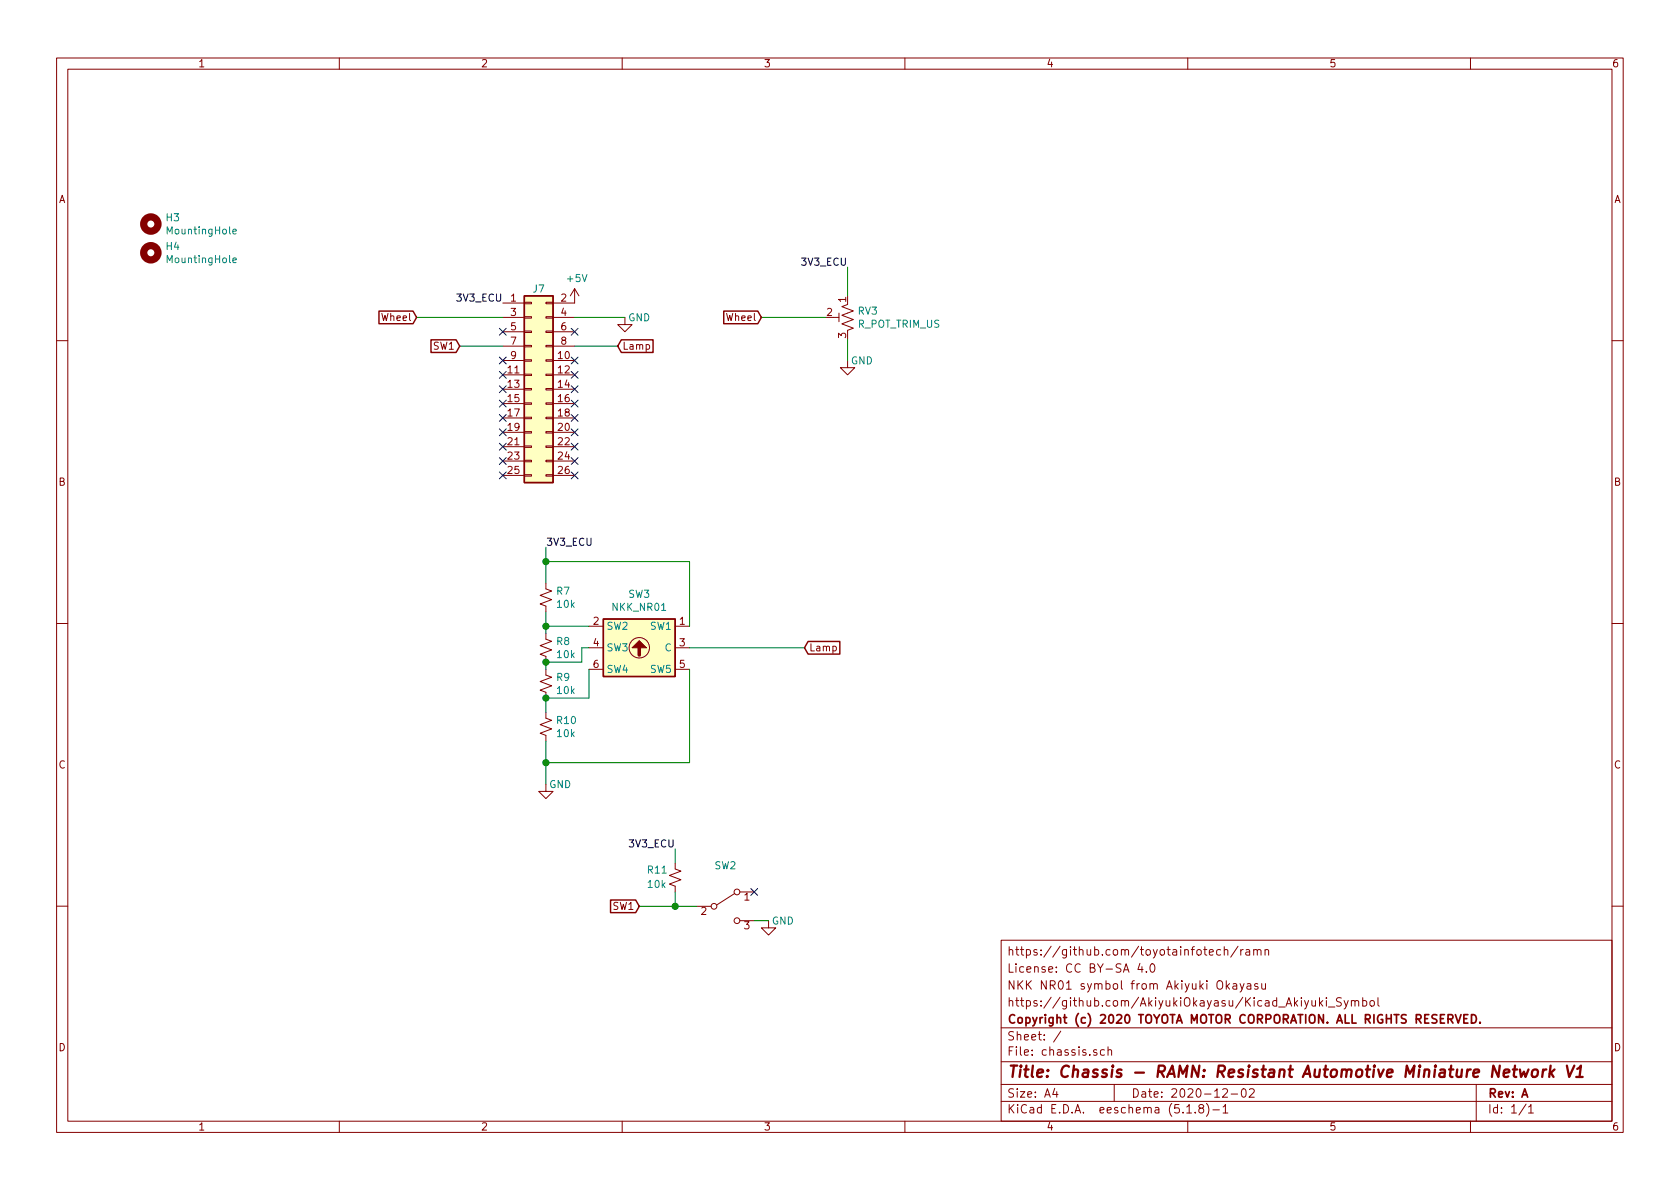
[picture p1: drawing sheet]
EESchema Schematic File Version 4
EELAYER 30 0
EELAYER END
$Descr A4 11693 8268
encoding utf-8
Sheet 1 1
Title "Chassis - RAMN: Resistant Automotive Miniature Network V1"
Date "2020-12-02"
Rev "A"
Comp "Copyright (c) 2020 TOYOTA MOTOR CORPORATION. ALL RIGHTS RESERVED."
Comment1 "https://github.com/AkiyukiOkayasu/Kicad_Akiyuki_Symbol"
Comment2 "NKK NR01 symbol from Akiyuki Okayasu"
Comment3 "License: CC BY-SA 4.0"
Comment4 "https://github.com/toyotainfotech/ramn"
$EndDescr
$Comp
L Connector_Generic:Conn_02x13_Odd_Even J7
U 1 1
P 3700 2700
F 0 "J7" H 3750 3400 50  0000 C CNN
F 1 " " H 3750 3226 50  0000 C CNN
F 2 "Connector_PinSocket_2.54mm:PinSocket_2x13_P2.54mm_Vertical" H 3700 2700 50  0001 C CNN
F 3 "~" H 3700 2700 50  0001 C CNN
	1    3700 2700
	1    0    0    -1  
$EndComp
Text Label 3500 2100 2    50   ~ 0
3V3_ECU
Wire Wire Line
	4000 2200 4350 2200
$Comp
L power:GND #PWR02
U 1 1
P 4350 2200
AR Path="/5FC10AC8" Ref="#PWR02"  Part="1" 
AR Path="/5D8BFFCE/5FC10AC8" Ref="#PWR?"  Part="1" 
AR Path="/5D815E09/5FC10AC8" Ref="#PWR?"  Part="1" 
AR Path="/5D8EDE42/5FC10AC8" Ref="#PWR?"  Part="1" 
F 0 "#PWR02" H 4350 1950 50  0001 C CNN
F 1 "GND" H 4450 2200 50  0000 C CNN
F 2 "" H 4350 2200 50  0001 C CNN
F 3 "" H 4350 2200 50  0001 C CNN
	1    4350 2200
	1    0    0    -1  
$EndComp
$Comp
L power:+5V #PWR?
U 1 1
P 4000 2100
AR Path="/5D8BFFCE/5D9A713E" Ref="#PWR?"  Part="1" 
AR Path="/5D815E09/5D9A713E" Ref="#PWR?"  Part="1" 
AR Path="/5D8EDE42/5D9A713E" Ref="#PWR?"  Part="1" 
AR Path="/5D7DEA89/5D9A713E" Ref="#PWR?"  Part="1" 
AR Path="/5D9A713E" Ref="#PWR01"  Part="1" 
F 0 "#PWR01" H 4000 1950 50  0001 C CNN
F 1 "+5V" H 4015 2273 50  0000 C CNN
F 2 "" H 4000 2100 50  0001 C CNN
F 3 "" H 4000 2100 50  0001 C CNN
	1    4000 2100
	1    0    0    -1  
$EndComp
$Comp
L Mechanical:MountingHole H3
U 1 1
P 1050 1550
F 0 "H3" H 1150 1596 50  0000 L CNN
F 1 "MountingHole" H 1150 1505 50  0000 L CNN
F 2 "MountingHole:MountingHole_3.2mm_M3_ISO7380" H 1050 1550 50  0001 C CNN
F 3 "~" H 1050 1550 50  0001 C CNN
	1    1050 1550
	1    0    0    -1  
$EndComp
$Comp
L Mechanical:MountingHole H4
U 1 1
P 1050 1750
F 0 "H4" H 1150 1796 50  0000 L CNN
F 1 "MountingHole" H 1150 1705 50  0000 L CNN
F 2 "MountingHole:MountingHole_3.2mm_M3_ISO7380" H 1050 1750 50  0001 C CNN
F 3 "~" H 1050 1750 50  0001 C CNN
	1    1050 1750
	1    0    0    -1  
$EndComp
Wire Wire Line
	5900 1850 5900 2050
Text Label 5900 1850 2    50   ~ 0
3V3_ECU
Wire Wire Line
	5900 2350 5900 2500
$Comp
L power:GND #PWR03
U 1 1
P 5900 2500
AR Path="/5D829CA5" Ref="#PWR03"  Part="1" 
AR Path="/5D8BFFCE/5D829CA5" Ref="#PWR?"  Part="1" 
AR Path="/5D815E09/5D829CA5" Ref="#PWR?"  Part="1" 
AR Path="/5D8EDE42/5D829CA5" Ref="#PWR?"  Part="1" 
F 0 "#PWR03" H 5900 2250 50  0001 C CNN
F 1 "GND" H 6000 2500 50  0000 C CNN
F 2 "" H 5900 2500 50  0001 C CNN
F 3 "" H 5900 2500 50  0001 C CNN
	1    5900 2500
	1    0    0    -1  
$EndComp
$Comp
L Device:R_POT_TRIM_US RV3
U 1 1
P 5900 2200
F 0 "RV3" H 5832 2246 50  0000 R CNN
F 1 "R_POT_TRIM_US" H 5832 2155 50  0000 R CNN
F 2 "Potentiometer_THT:Potentiometer_Bourns_PTV09A-2_Single_Horizontal" H 5900 2200 50  0001 C CNN
F 3 "~" H 5900 2200 50  0001 C CNN
	1    5900 2200
	-1   0    0    -1  
$EndComp
NoConn ~ 4000 3100
NoConn ~ 4000 3200
NoConn ~ 4000 3300
NoConn ~ 3500 3300
NoConn ~ 3500 3200
NoConn ~ 3500 3100
Text GLabel 5300 2200 0    50   Input ~ 0
Wheel
Wire Wire Line
	5300 2200 5750 2200
Text GLabel 2900 2200 0    50   Input ~ 0
Wheel
Text GLabel 4300 2400 2    50   Input ~ 0
Lamp
Wire Wire Line
	4300 2400 4000 2400
Wire Wire Line
	3500 2400 3200 2400
Wire Wire Line
	2900 2200 3500 2200
NoConn ~ 4000 3000
NoConn ~ 4000 2900
NoConn ~ 4000 2800
NoConn ~ 4000 2600
NoConn ~ 4000 2500
NoConn ~ 4000 2300
NoConn ~ 3500 2300
NoConn ~ 3500 2500
NoConn ~ 3500 2600
NoConn ~ 3500 2900
NoConn ~ 3500 3000
$Comp
L Akiyuki_UI:NKK_NR01 SW3
U 1 1
P 4450 4500
F 0 "SW3" H 4450 4875 50  0000 C CNN
F 1 "NKK_NR01" H 4450 4784 50  0000 C CNN
F 2 "Akiyuki_UI:NR01" H 4425 4525 50  0001 C CNN
F 3 "" H 4425 4525 50  0001 C CNN
	1    4450 4500
	1    0    0    -1  
$EndComp
$Comp
L Device:R_Small_US R?
U 1 1
P 3800 4150
AR Path="/5FC10863/5FC11ACA" Ref="R?"  Part="1" 
AR Path="/5FC11ACA" Ref="R7"  Part="1" 
F 0 "R7" H 3868 4196 50  0000 L CNN
F 1 "10k" H 3868 4105 50  0000 L CNN
F 2 "Resistor_SMD:R_0603_1608Metric" H 3800 4150 50  0001 C CNN
F 3 "~" H 3800 4150 50  0001 C CNN
	1    3800 4150
	1    0    0    -1  
$EndComp
Text GLabel 3200 2400 0    50   Input ~ 0
SW1
NoConn ~ 3500 2800
$Comp
L power:GND #PWR05
U 1 1
P 3800 5450
AR Path="/5FC17AC1" Ref="#PWR05"  Part="1" 
AR Path="/5D8BFFCE/5FC17AC1" Ref="#PWR?"  Part="1" 
AR Path="/5D815E09/5FC17AC1" Ref="#PWR?"  Part="1" 
AR Path="/5D8EDE42/5FC17AC1" Ref="#PWR?"  Part="1" 
F 0 "#PWR05" H 3800 5200 50  0001 C CNN
F 1 "GND" H 3900 5450 50  0000 C CNN
F 2 "" H 3800 5450 50  0001 C CNN
F 3 "" H 3800 5450 50  0001 C CNN
	1    3800 5450
	1    0    0    -1  
$EndComp
Text GLabel 5600 4500 2    50   Input ~ 0
Lamp
Text Label 3800 3800 0    50   ~ 0
3V3_ECU
Wire Wire Line
	4800 4500 5600 4500
Wire Wire Line
	4100 4350 3800 4350
$Comp
L Device:R_Small_US R?
U 1 1
P 3800 4500
AR Path="/5FC10863/5FC1B743" Ref="R?"  Part="1" 
AR Path="/5FC1B743" Ref="R8"  Part="1" 
F 0 "R8" H 3868 4546 50  0000 L CNN
F 1 "10k" H 3868 4455 50  0000 L CNN
F 2 "Resistor_SMD:R_0603_1608Metric" H 3800 4500 50  0001 C CNN
F 3 "~" H 3800 4500 50  0001 C CNN
	1    3800 4500
	1    0    0    -1  
$EndComp
Wire Wire Line
	3800 4400 3800 4350
Wire Wire Line
	4100 4500 4050 4500
Wire Wire Line
	4050 4500 4050 4600
Wire Wire Line
	4050 4600 3800 4600
$Comp
L Device:R_Small_US R?
U 1 1
P 3800 4750
AR Path="/5FC10863/5FC1C8F6" Ref="R?"  Part="1" 
AR Path="/5FC1C8F6" Ref="R9"  Part="1" 
F 0 "R9" H 3868 4796 50  0000 L CNN
F 1 "10k" H 3868 4705 50  0000 L CNN
F 2 "Resistor_SMD:R_0603_1608Metric" H 3800 4750 50  0001 C CNN
F 3 "~" H 3800 4750 50  0001 C CNN
	1    3800 4750
	1    0    0    -1  
$EndComp
Wire Wire Line
	3800 4650 3800 4600
Connection ~ 3800 4600
Wire Wire Line
	3800 4850 4100 4850
Wire Wire Line
	4100 4850 4100 4650
$Comp
L Device:R_Small_US R?
U 1 1
P 3800 5050
AR Path="/5FC10863/5FC1E6F1" Ref="R?"  Part="1" 
AR Path="/5FC1E6F1" Ref="R10"  Part="1" 
F 0 "R10" H 3868 5096 50  0000 L CNN
F 1 "10k" H 3868 5005 50  0000 L CNN
F 2 "Resistor_SMD:R_0603_1608Metric" H 3800 5050 50  0001 C CNN
F 3 "~" H 3800 5050 50  0001 C CNN
	1    3800 5050
	1    0    0    -1  
$EndComp
Wire Wire Line
	3800 4950 3800 4850
Connection ~ 3800 4850
Wire Wire Line
	4800 4650 4800 5300
Wire Wire Line
	4800 5300 3800 5300
Wire Wire Line
	3800 5300 3800 5450
Wire Wire Line
	4800 4350 4800 3900
Wire Wire Line
	4800 3900 3800 3900
Connection ~ 3800 3900
Wire Wire Line
	3800 3900 3800 3800
Wire Wire Line
	3800 4350 3800 4250
Connection ~ 3800 4350
Wire Wire Line
	3800 3900 3800 4050
Wire Wire Line
	3800 5150 3800 5300
Connection ~ 3800 5300
NoConn ~ 4000 2700
Wire Wire Line
	4700 6000 4700 5900
Text Label 4700 5900 2    50   ~ 0
3V3_ECU
Wire Wire Line
	4700 6300 4850 6300
Connection ~ 4700 6300
Wire Wire Line
	4700 6200 4700 6300
Wire Wire Line
	4450 6300 4700 6300
$Comp
L Device:R_Small_US R11
U 1 1
P 4700 6100
F 0 "R11" H 4900 6050 50  0000 R CNN
F 1 "10k" H 4900 6150 50  0000 R CNN
F 2 "Resistor_SMD:R_0603_1608Metric" H 4700 6100 50  0001 C CNN
F 3 "~" H 4700 6100 50  0001 C CNN
	1    4700 6100
	-1   0    0    1   
$EndComp
Text GLabel 4450 6300 0    50   Input ~ 0
SW1
NoConn ~ 5250 6200
Wire Wire Line
	5350 6400 5250 6400
$Comp
L power:GND #PWR06
U 1 1
P 5350 6400
AR Path="/5D821982" Ref="#PWR06"  Part="1" 
AR Path="/5D8BFFCE/5D821982" Ref="#PWR?"  Part="1" 
AR Path="/5D815E09/5D821982" Ref="#PWR?"  Part="1" 
AR Path="/5D8EDE42/5D821982" Ref="#PWR?"  Part="1" 
F 0 "#PWR06" H 5350 6150 50  0001 C CNN
F 1 "GND" H 5450 6400 50  0000 C CNN
F 2 "" H 5350 6400 50  0001 C CNN
F 3 "" H 5350 6400 50  0001 C CNN
	1    5350 6400
	1    0    0    -1  
$EndComp
$Comp
L Switch:SW_SPDT SW2
U 1 1
P 5050 6300
F 0 "SW2" H 5050 6585 50  0000 C CNN
F 1 " " H 5050 6494 50  0000 C CNN
F 2 "Button_Switch_THT:SW_CuK_OS102011MA1QN1_SPDT_Angled" H 5050 6500 50  0001 C CNN
F 3 "~" H 5050 6500 50  0001 C CNN
	1    5050 6300
	1    0    0    -1  
$EndComp
NoConn ~ 3500 2700
$EndSCHEMATC
